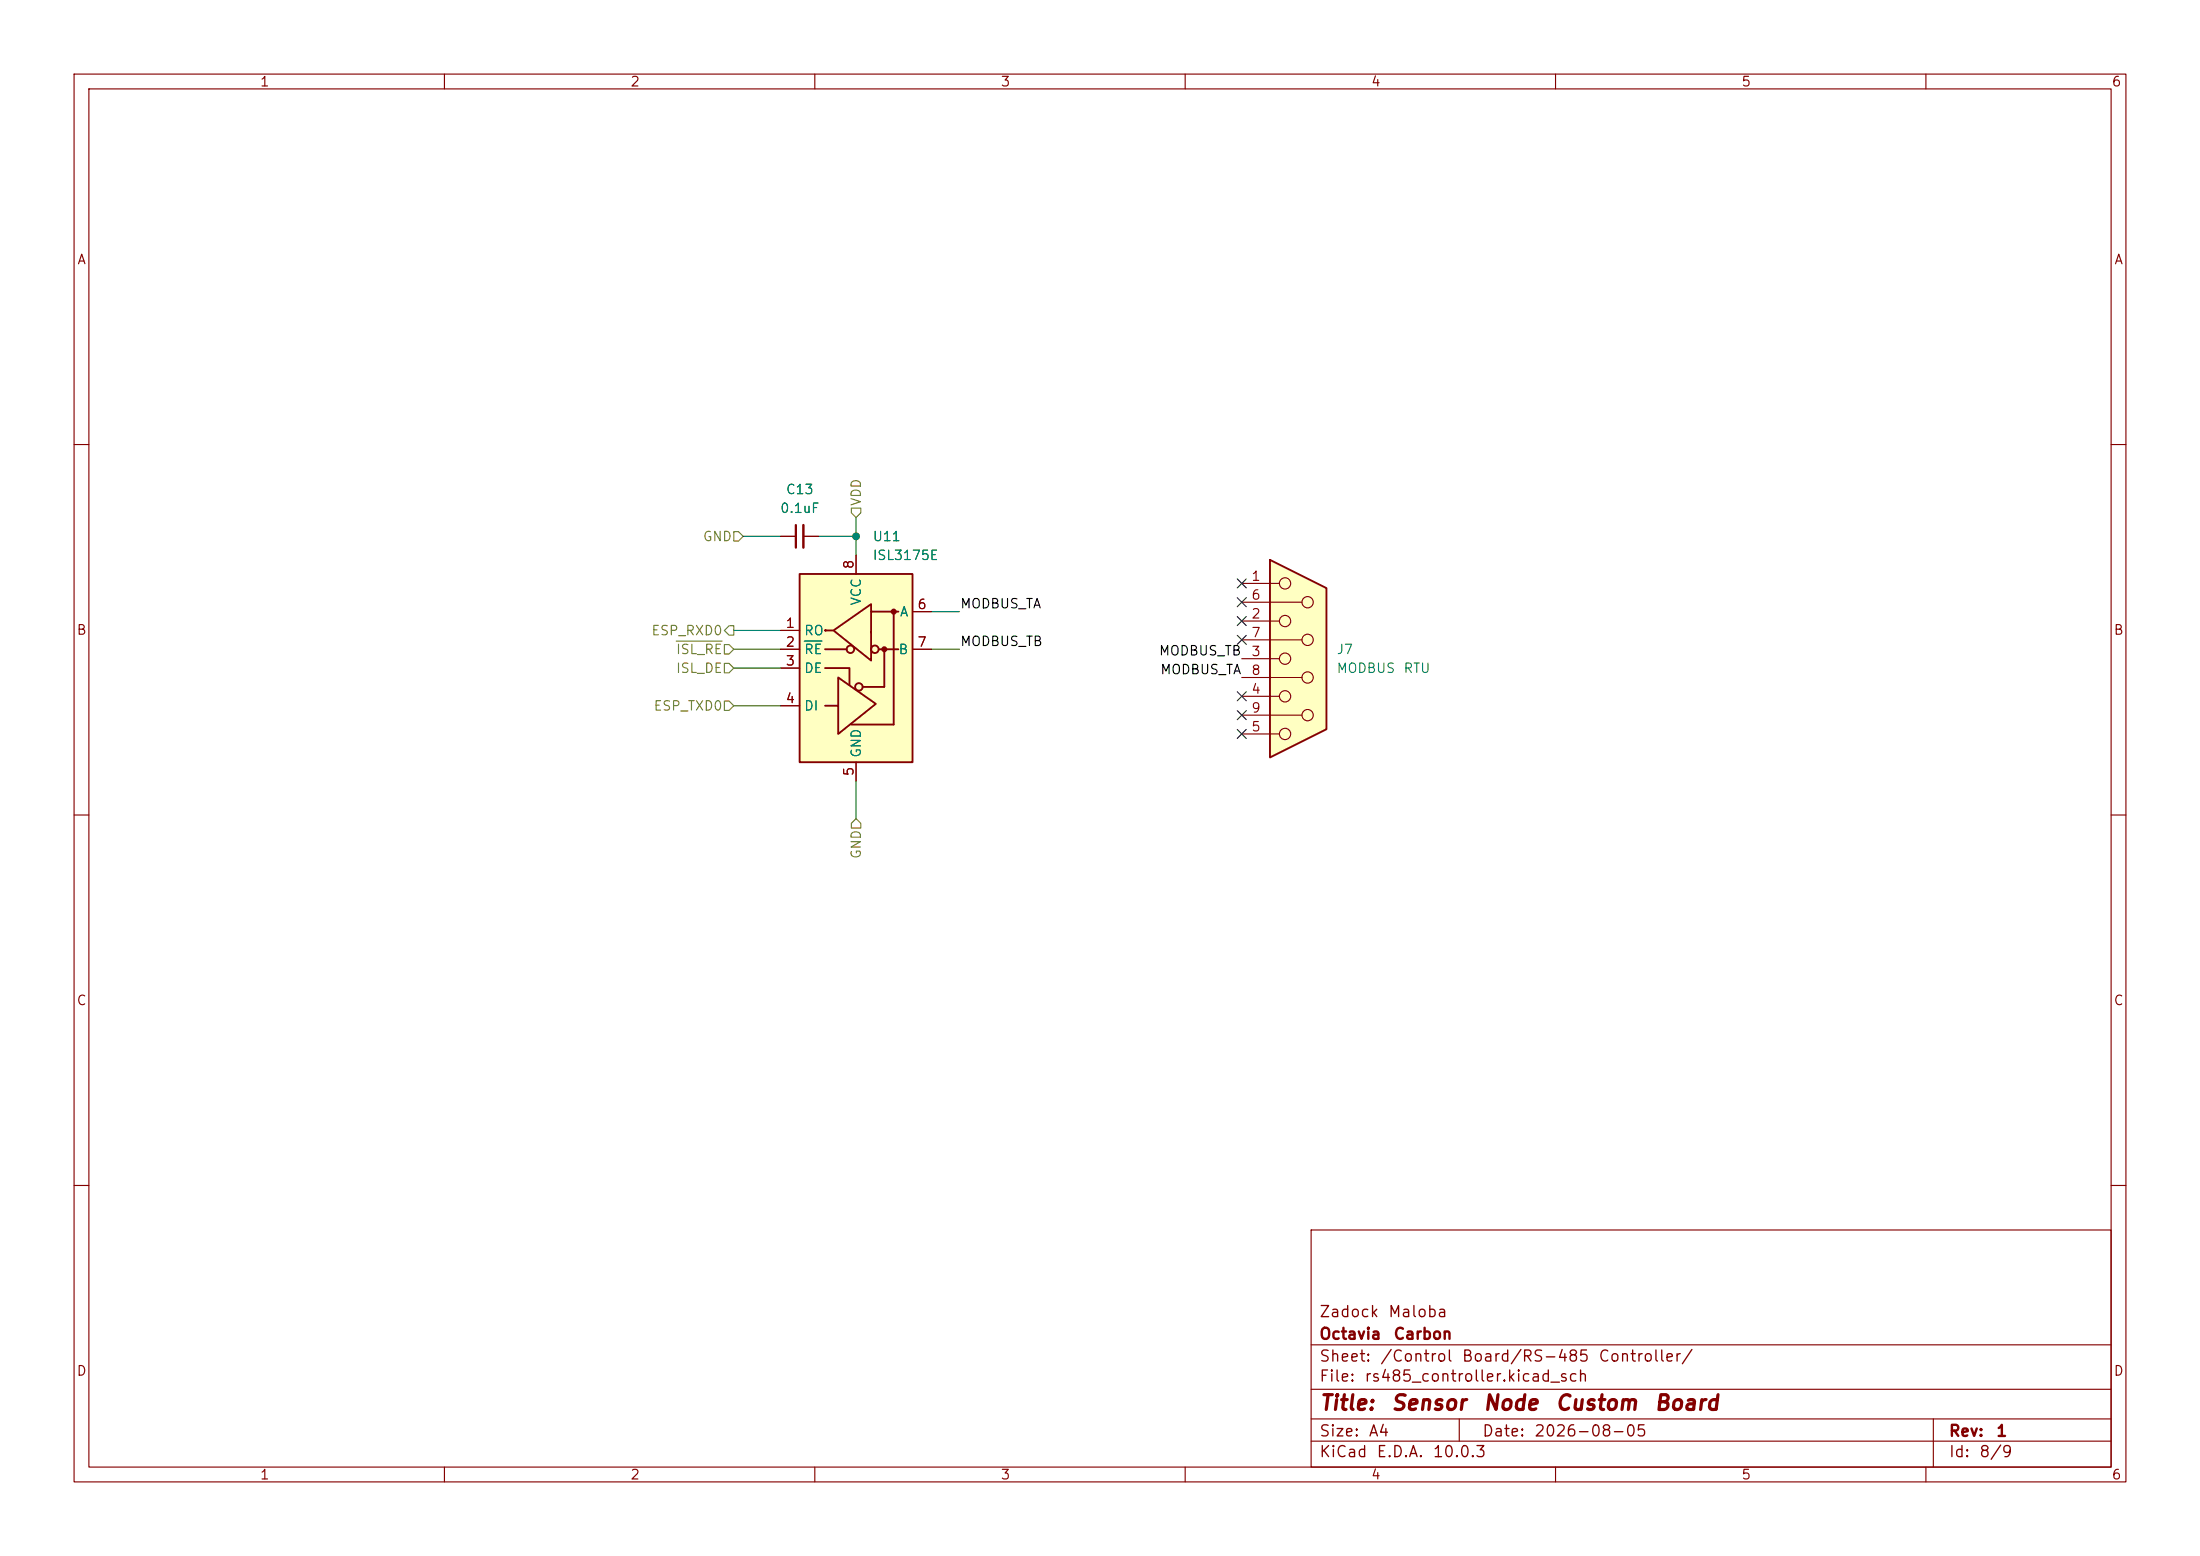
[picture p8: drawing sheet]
(kicad_sch
 (version 20260306)
 (generator "eeschema")
 (generator_version "10.0")
 (paper "A4")
 (title_block
  (title "Sensor Node Custom Board")
  (date "2026-08-05")
  (rev "1")
  (company "Octavia Carbon")
  (comment 1 "Zadock Maloba"))
 (lib_symbols
  (symbol "Connector:DE9_Socket"
   (pin_names
    (offset 1.016) (hide yes)) (exclude_from_sim no) (in_bom yes) (on_board yes)
   (in_pos_files yes)
   (duplicate_pin_numbers_are_jumpers no)
   (property "Reference" "J" (at 0 13.97 0) (show_name no) (do_not_autoplace no) (effects (font (size 1.27 1.27))))
   (property "Value" "DE9_Socket" (at 0 -14.605 0) (show_name no) (do_not_autoplace no) (effects (font (size 1.27 1.27))))
   (property "Footprint" "" (at 0 0 0) (show_name no) (do_not_autoplace no) (hide yes) (effects (font (size 1.27 1.27))))
   (property "Datasheet" "" (at 0 0 0) (show_name no) (do_not_autoplace no) (hide yes) (effects (font (size 1.27 1.27))))
   (property "Description" "9-pin D-SUB connector, socket (female)" (at 0 0 0) (show_name no) (do_not_autoplace no) (hide yes) (effects (font (size 1.27 1.27))))
   (symbol "DE9_Socket_0_1"
    (polyline (pts (xy -3.81 13.335) (xy -3.81 -13.335) (xy 3.81 -9.525) (xy 3.81 9.525) (xy -3.81 13.335)) (stroke (width 0.254) (type default)) (fill (type background)))
    (polyline (pts (xy -3.81 10.16) (xy -2.54 10.16)) (stroke (width 0) (type default)) (fill (type none)))
    (polyline (pts (xy -3.81 7.62) (xy 0.508 7.62)) (stroke (width 0) (type default)) (fill (type none)))
    (polyline (pts (xy -3.81 5.08) (xy -2.54 5.08)) (stroke (width 0) (type default)) (fill (type none)))
    (polyline (pts (xy -3.81 2.54) (xy 0.508 2.54)) (stroke (width 0) (type default)) (fill (type none)))
    (polyline (pts (xy -3.81 0) (xy -2.54 0)) (stroke (width 0) (type default)) (fill (type none)))
    (polyline (pts (xy -3.81 -2.54) (xy 0.508 -2.54)) (stroke (width 0) (type default)) (fill (type none)))
    (polyline (pts (xy -3.81 -5.08) (xy -2.54 -5.08)) (stroke (width 0) (type default)) (fill (type none)))
    (polyline (pts (xy -3.81 -7.62) (xy 0.508 -7.62)) (stroke (width 0) (type default)) (fill (type none)))
    (polyline (pts (xy -3.81 -10.16) (xy -2.54 -10.16)) (stroke (width 0) (type default)) (fill (type none)))
    (circle (center -1.778 10.16) (radius 0.762) (stroke (width 0) (type default)) (fill (type none)))
    (circle (center -1.778 5.08) (radius 0.762) (stroke (width 0) (type default)) (fill (type none)))
    (circle (center -1.778 0) (radius 0.762) (stroke (width 0) (type default)) (fill (type none)))
    (circle (center -1.778 -5.08) (radius 0.762) (stroke (width 0) (type default)) (fill (type none)))
    (circle (center -1.778 -10.16) (radius 0.762) (stroke (width 0) (type default)) (fill (type none)))
    (circle (center 1.27 7.62) (radius 0.762) (stroke (width 0) (type default)) (fill (type none)))
    (circle (center 1.27 2.54) (radius 0.762) (stroke (width 0) (type default)) (fill (type none)))
    (circle (center 1.27 -2.54) (radius 0.762) (stroke (width 0) (type default)) (fill (type none)))
    (circle (center 1.27 -7.62) (radius 0.762) (stroke (width 0) (type default)) (fill (type none))))
   (symbol "DE9_Socket_1_1"
    (pin passive line (at -7.62 10.16 0) (length 3.81) (name "1" (effects (font (size 1.27 1.27)))) (number "1" (effects (font (size 1.27 1.27)))))
    (pin passive line (at -7.62 5.08 0) (length 3.81) (name "2" (effects (font (size 1.27 1.27)))) (number "2" (effects (font (size 1.27 1.27)))))
    (pin passive line (at -7.62 0 0) (length 3.81) (name "3" (effects (font (size 1.27 1.27)))) (number "3" (effects (font (size 1.27 1.27)))))
    (pin passive line (at -7.62 -5.08 0) (length 3.81) (name "4" (effects (font (size 1.27 1.27)))) (number "4" (effects (font (size 1.27 1.27)))))
    (pin passive line (at -7.62 -10.16 0) (length 3.81) (name "5" (effects (font (size 1.27 1.27)))) (number "5" (effects (font (size 1.27 1.27)))))
    (pin passive line (at -7.62 7.62 0) (length 3.81) (name "6" (effects (font (size 1.27 1.27)))) (number "6" (effects (font (size 1.27 1.27)))))
    (pin passive line (at -7.62 2.54 0) (length 3.81) (name "7" (effects (font (size 1.27 1.27)))) (number "7" (effects (font (size 1.27 1.27)))))
    (pin passive line (at -7.62 -2.54 0) (length 3.81) (name "8" (effects (font (size 1.27 1.27)))) (number "8" (effects (font (size 1.27 1.27)))))
    (pin passive line (at -7.62 -7.62 0) (length 3.81) (name "9" (effects (font (size 1.27 1.27)))) (number "9" (effects (font (size 1.27 1.27))))))
   (embedded_fonts no))
  (symbol "Device:C_Small"
   (pin_numbers (hide yes))
   (pin_names
    (offset 0.254) (hide yes)) (exclude_from_sim no) (in_bom yes) (on_board yes)
   (in_pos_files yes)
   (duplicate_pin_numbers_are_jumpers no)
   (property "Reference" "C" (at 0.254 1.778 0) (show_name no) (do_not_autoplace no) (effects (font (size 1.27 1.27)) (justify left)))
   (property "Value" "C_Small" (at 0.254 -2.032 0) (show_name no) (do_not_autoplace no) (effects (font (size 1.27 1.27)) (justify left)))
   (property "Footprint" "" (at 0 0 0) (show_name no) (do_not_autoplace no) (hide yes) (effects (font (size 1.27 1.27))))
   (property "Datasheet" "" (at 0 0 0) (show_name no) (do_not_autoplace no) (hide yes) (effects (font (size 1.27 1.27))))
   (property "Description" "Unpolarized capacitor, small symbol" (at 0 0 0) (show_name no) (do_not_autoplace no) (hide yes) (effects (font (size 1.27 1.27))))
   (symbol "C_Small_0_1"
    (polyline (pts (xy -1.524 0.508) (xy 1.524 0.508)) (stroke (width 0.3048) (type default)) (fill (type none)))
    (polyline (pts (xy -1.524 -0.508) (xy 1.524 -0.508)) (stroke (width 0.3302) (type default)) (fill (type none))))
   (symbol "C_Small_1_1"
    (pin passive line (at 0 2.54 270) (length 2.032) (name "" (effects (font (size 1.27 1.27)))) (number "1" (effects (font (size 1.27 1.27)))))
    (pin passive line (at 0 -2.54 90) (length 2.032) (name "" (effects (font (size 1.27 1.27)))) (number "2" (effects (font (size 1.27 1.27))))))
   (embedded_fonts no))
  (symbol "Interface_UART:ISL3175E" (exclude_from_sim no) (in_bom yes) (on_board yes)
   (in_pos_files yes)
   (duplicate_pin_numbers_are_jumpers no)
   (property "Reference" "U" (at -6.985 13.97 0) (show_name no) (do_not_autoplace no) (effects (font (size 1.27 1.27))))
   (property "Value" "ISL3175E" (at 7.62 13.97 0) (show_name no) (do_not_autoplace no) (effects (font (size 1.27 1.27))))
   (property "Footprint" "Package_SO:SOIC-8_3.9x4.9mm_P1.27mm" (at 0 -22.86 0) (show_name no) (do_not_autoplace no) (hide yes) (effects (font (size 1.27 1.27))))
   (property "Datasheet" "https://www.renesas.com/en/document/dst/isl3170e-isl3171e-isl3172e-isl3173e-isl3174e-isl3175e-isl3176e-isl3177e-isl3178e-datasheet" (at 0 -27.94 0) (show_name no) (do_not_autoplace no) (hide yes) (effects (font (size 1.27 1.27))))
   (property "Description" "500kbps, 3.3V RS-485 transceiver, ±15-kV IEC ESD protection, -7V..+12V common mode voltage, slew-rate limit, SO-8" (at 2.54 -25.4 0) (show_name no) (do_not_autoplace no) (hide yes) (effects (font (size 1.27 1.27))))
   (symbol "ISL3175E_0_1"
    (rectangle (start -7.62 12.7) (end 7.62 -12.7) (stroke (width 0.254) (type default)) (fill (type background)))
    (polyline (pts (xy -4.191 2.54) (xy -1.27 2.54)) (stroke (width 0.254) (type default)) (fill (type none)))
    (polyline (pts (xy -4.191 0) (xy -0.889 0) (xy -0.889 -2.286)) (stroke (width 0.254) (type default)) (fill (type none)))
    (polyline (pts (xy -3.175 5.08) (xy -4.191 5.08) (xy -4.064 5.08)) (stroke (width 0.254) (type default)) (fill (type none)))
    (polyline (pts (xy -2.54 -5.08) (xy -4.191 -5.08)) (stroke (width 0.254) (type default)) (fill (type none)))
    (polyline (pts (xy -2.413 -5.08) (xy -2.413 -1.27) (xy 2.667 -4.826) (xy -2.413 -8.89) (xy -2.413 -5.08)) (stroke (width 0.254) (type default)) (fill (type none)))
    (polyline (pts (xy -0.635 -7.62) (xy 5.08 -7.62)) (stroke (width 0.254) (type default)) (fill (type none)))
    (circle (center 0.381 -2.54) (radius 0.508) (stroke (width 0.254) (type default)) (fill (type none)))
    (polyline (pts (xy 0.889 -2.54) (xy 3.81 -2.54)) (stroke (width 0.254) (type default)) (fill (type none)))
    (polyline (pts (xy 2.032 7.62) (xy 5.715 7.62)) (stroke (width 0.254) (type default)) (fill (type none)))
    (polyline (pts (xy 3.048 2.54) (xy 5.715 2.54)) (stroke (width 0.254) (type default)) (fill (type none)))
    (circle (center 3.81 2.54) (radius 0.2794) (stroke (width 0.254) (type default)) (fill (type outline)))
    (polyline (pts (xy 3.81 -2.54) (xy 3.81 2.54)) (stroke (width 0.254) (type default)) (fill (type none)))
    (polyline (pts (xy 5.08 -7.62) (xy 5.08 7.62)) (stroke (width 0.254) (type default)) (fill (type none))))
   (symbol "ISL3175E_1_1"
    (circle (center -0.762 2.54) (radius 0.508) (stroke (width 0.254) (type default)) (fill (type none)))
    (polyline (pts (xy 2.032 4.826) (xy 2.032 8.636) (xy -3.048 5.08) (xy 2.032 1.016) (xy 2.032 4.826)) (stroke (width 0.254) (type default)) (fill (type none)))
    (circle (center 2.54 2.54) (radius 0.508) (stroke (width 0.254) (type default)) (fill (type none)))
    (circle (center 5.08 7.62) (radius 0.2794) (stroke (width 0.254) (type default)) (fill (type outline)))
    (pin output line (at -10.16 5.08 0) (length 2.54) (name "RO" (effects (font (size 1.27 1.27)))) (number "1" (effects (font (size 1.27 1.27)))))
    (pin input line (at -10.16 2.54 0) (length 2.54) (name "~{RE}" (effects (font (size 1.27 1.27)))) (number "2" (effects (font (size 1.27 1.27)))))
    (pin input line (at -10.16 0 0) (length 2.54) (name "DE" (effects (font (size 1.27 1.27)))) (number "3" (effects (font (size 1.27 1.27)))))
    (pin input line (at -10.16 -5.08 0) (length 2.54) (name "DI" (effects (font (size 1.27 1.27)))) (number "4" (effects (font (size 1.27 1.27)))))
    (pin power_in line (at 0 -15.24 90) (length 2.54) (name "GND" (effects (font (size 1.27 1.27)))) (number "5" (effects (font (size 1.27 1.27)))))
    (pin bidirectional line (at 10.16 7.62 180) (length 2.54) (name "A" (effects (font (size 1.27 1.27)))) (number "6" (effects (font (size 1.27 1.27)))))
    (pin bidirectional line (at 10.16 2.54 180) (length 2.54) (name "B" (effects (font (size 1.27 1.27)))) (number "7" (effects (font (size 1.27 1.27)))))
    (pin power_in line (at 0 15.24 270) (length 2.54) (name "VCC" (effects (font (size 1.27 1.27)))) (number "8" (effects (font (size 1.27 1.27))))))
   (embedded_fonts no)))
 (junction
  (at 115.57 72.39)
  (diameter 0)
  (color 0 0 0 0))
 (no_connect
  (at 167.64 83.82))
 (no_connect
  (at 167.64 78.74))
 (no_connect
  (at 167.64 93.98))
 (no_connect
  (at 167.64 99.06))
 (no_connect
  (at 167.64 86.36))
 (no_connect
  (at 167.64 81.28))
 (no_connect
  (at 167.64 96.52))
 (wire
  (pts (xy 115.57 72.39) (xy 115.57 74.93))
  (stroke (width 0) (type default)))
 (wire
  (pts (xy 115.57 69.85) (xy 115.57 72.39))
  (stroke (width 0) (type default)))
 (wire
  (pts (xy 99.06 87.63) (xy 105.41 87.63))
  (stroke (width 0) (type default)))
 (wire
  (pts (xy 99.06 95.25) (xy 105.41 95.25))
  (stroke (width 0) (type default)))
 (wire
  (pts (xy 99.06 90.17) (xy 105.41 90.17))
  (stroke (width 0) (type default)))
 (wire
  (pts (xy 99.06 85.09) (xy 105.41 85.09))
  (stroke (width 0) (type default)))
 (wire
  (pts (xy 129.54 87.63) (xy 125.73 87.63))
  (stroke (width 0) (type default)))
 (wire
  (pts (xy 100.33 72.39) (xy 105.41 72.39))
  (stroke (width 0) (type default)))
 (wire
  (pts (xy 110.49 72.39) (xy 115.57 72.39))
  (stroke (width 0) (type default)))
 (wire
  (pts (xy 129.54 82.55) (xy 125.73 82.55))
  (stroke (width 0) (type default)))
 (wire
  (pts (xy 115.57 110.49) (xy 115.57 105.41))
  (stroke (width 0) (type default)))
 (label "MODBUS_TB"
  (at 129.54 87.63 0)
  (effects (font (size 1.27 1.27)) (justify left bottom)))
 (label "MODBUS_TA"
  (at 129.54 82.55 0)
  (effects (font (size 1.27 1.27)) (justify left bottom)))
 (label "MODBUS_TA"
  (at 167.64 91.44 180)
  (effects (font (size 1.27 1.27)) (justify right bottom)))
 (label "MODBUS_TB"
  (at 167.64 88.9 180)
  (effects (font (size 1.27 1.27)) (justify right bottom)))
 (hierarchical_label "ESP_RXD0"
  (shape output)
  (at 99.06 85.09 180)
  (effects (font (size 1.27 1.27)) (justify right)))
 (hierarchical_label "ISL_DE"
  (shape input)
  (at 99.06 90.17 180)
  (effects (font (size 1.27 1.27)) (justify right)))
 (hierarchical_label "~{ISL_RE}"
  (shape input)
  (at 99.06 87.63 180)
  (effects (font (size 1.27 1.27)) (justify right)))
 (hierarchical_label "GND"
  (shape input)
  (at 115.57 110.49 270)
  (effects (font (size 1.27 1.27)) (justify right)))
 (hierarchical_label "GND"
  (shape input)
  (at 100.33 72.39 180)
  (effects (font (size 1.27 1.27)) (justify right)))
 (hierarchical_label "ESP_TXD0"
  (shape input)
  (at 99.06 95.25 180)
  (effects (font (size 1.27 1.27)) (justify right)))
 (hierarchical_label "VDD"
  (shape input)
  (at 115.57 69.85 90)
  (effects (font (size 1.27 1.27)) (justify left)))
 (symbol
  (lib_id "Device:C_Small")
  (at 107.95 72.39 90)
  (unit 1)
  (body_style 1)
  (exclude_from_sim no)
  (in_bom yes)
  (on_board yes)
  (in_pos_files yes)
  (dnp no)
  (fields_autoplaced yes)
  (property "Reference" "C13" (at 107.9563 66.04 90) (show_name no) (do_not_autoplace no) (effects (font (size 1.27 1.27))))
  (property "Value" "0.1uF" (at 107.9563 68.58 90) (show_name no) (do_not_autoplace no) (effects (font (size 1.27 1.27))))
  (property "Footprint" "Capacitor_THT:C_Disc_D3.4mm_W2.1mm_P2.50mm" (at 107.95 72.39 0) (hide yes) (show_name no) (do_not_autoplace no) (effects (font (size 1.27 1.27))))
  (property "Datasheet" "" (at 107.95 72.39 0) (hide yes) (show_name no) (do_not_autoplace no) (effects (font (size 1.27 1.27))))
  (property "Description" "Unpolarized capacitor, small symbol" (at 107.95 72.39 0) (hide yes) (show_name no) (do_not_autoplace no) (effects (font (size 1.27 1.27))))
  (pin "2")
  (pin "1"))
 (symbol
  (lib_id "Interface_UART:ISL3175E")
  (at 115.57 90.17 0)
  (unit 1)
  (body_style 1)
  (exclude_from_sim no)
  (in_bom yes)
  (on_board yes)
  (in_pos_files yes)
  (dnp no)
  (fields_autoplaced yes)
  (property "Reference" "U11" (at 117.7133 72.39 0) (show_name no) (do_not_autoplace no) (effects (font (size 1.27 1.27)) (justify left)))
  (property "Value" "ISL3175E" (at 117.7133 74.93 0) (show_name no) (do_not_autoplace no) (effects (font (size 1.27 1.27)) (justify left)))
  (property "Footprint" "Package_SO:SOIC-8_3.9x4.9mm_P1.27mm" (at 115.57 113.03 0) (hide yes) (show_name no) (do_not_autoplace no) (effects (font (size 1.27 1.27))))
  (property "Datasheet" "https://www.renesas.com/en/document/dst/isl3170e-isl3171e-isl3172e-isl3173e-isl3174e-isl3175e-isl3176e-isl3177e-isl3178e-datasheet" (at 115.57 118.11 0) (hide yes) (show_name no) (do_not_autoplace no) (effects (font (size 1.27 1.27))))
  (property "Description" "500kbps, 3.3V RS-485 transceiver, ±15-kV IEC ESD protection, -7V..+12V common mode voltage, slew-rate limit, SO-8" (at 118.11 115.57 0) (hide yes) (show_name no) (do_not_autoplace no) (effects (font (size 1.27 1.27))))
  (pin "8")
  (pin "7")
  (pin "5")
  (pin "6")
  (pin "1")
  (pin "2")
  (pin "4")
  (pin "3"))
 (symbol
  (lib_id "Connector:DE9_Socket")
  (at 175.26 88.9 0)
  (unit 1)
  (body_style 1)
  (exclude_from_sim no)
  (in_bom yes)
  (on_board yes)
  (in_pos_files yes)
  (dnp no)
  (fields_autoplaced yes)
  (property "Reference" "J7" (at 180.34 87.6299 0) (show_name no) (do_not_autoplace no) (effects (font (size 1.27 1.27)) (justify left)))
  (property "Value" "MODBUS RTU" (at 180.34 90.1699 0) (show_name no) (do_not_autoplace no) (effects (font (size 1.27 1.27)) (justify left)))
  (property "Footprint" "Connector_Dsub:DSUB-9_Socket_Horizontal_P2.77x2.54mm_EdgePinOffset9.40mm" (at 175.26 88.9 0) (hide yes) (show_name no) (do_not_autoplace no) (effects (font (size 1.27 1.27))))
  (property "Datasheet" "" (at 175.26 88.9 0) (hide yes) (show_name no) (do_not_autoplace no) (effects (font (size 1.27 1.27))))
  (property "Description" "9-pin D-SUB connector, socket (female)" (at 175.26 88.9 0) (hide yes) (show_name no) (do_not_autoplace no) (effects (font (size 1.27 1.27))))
  (pin "3")
  (pin "6")
  (pin "5")
  (pin "4")
  (pin "9")
  (pin "2")
  (pin "8")
  (pin "7")
  (pin "1")))
